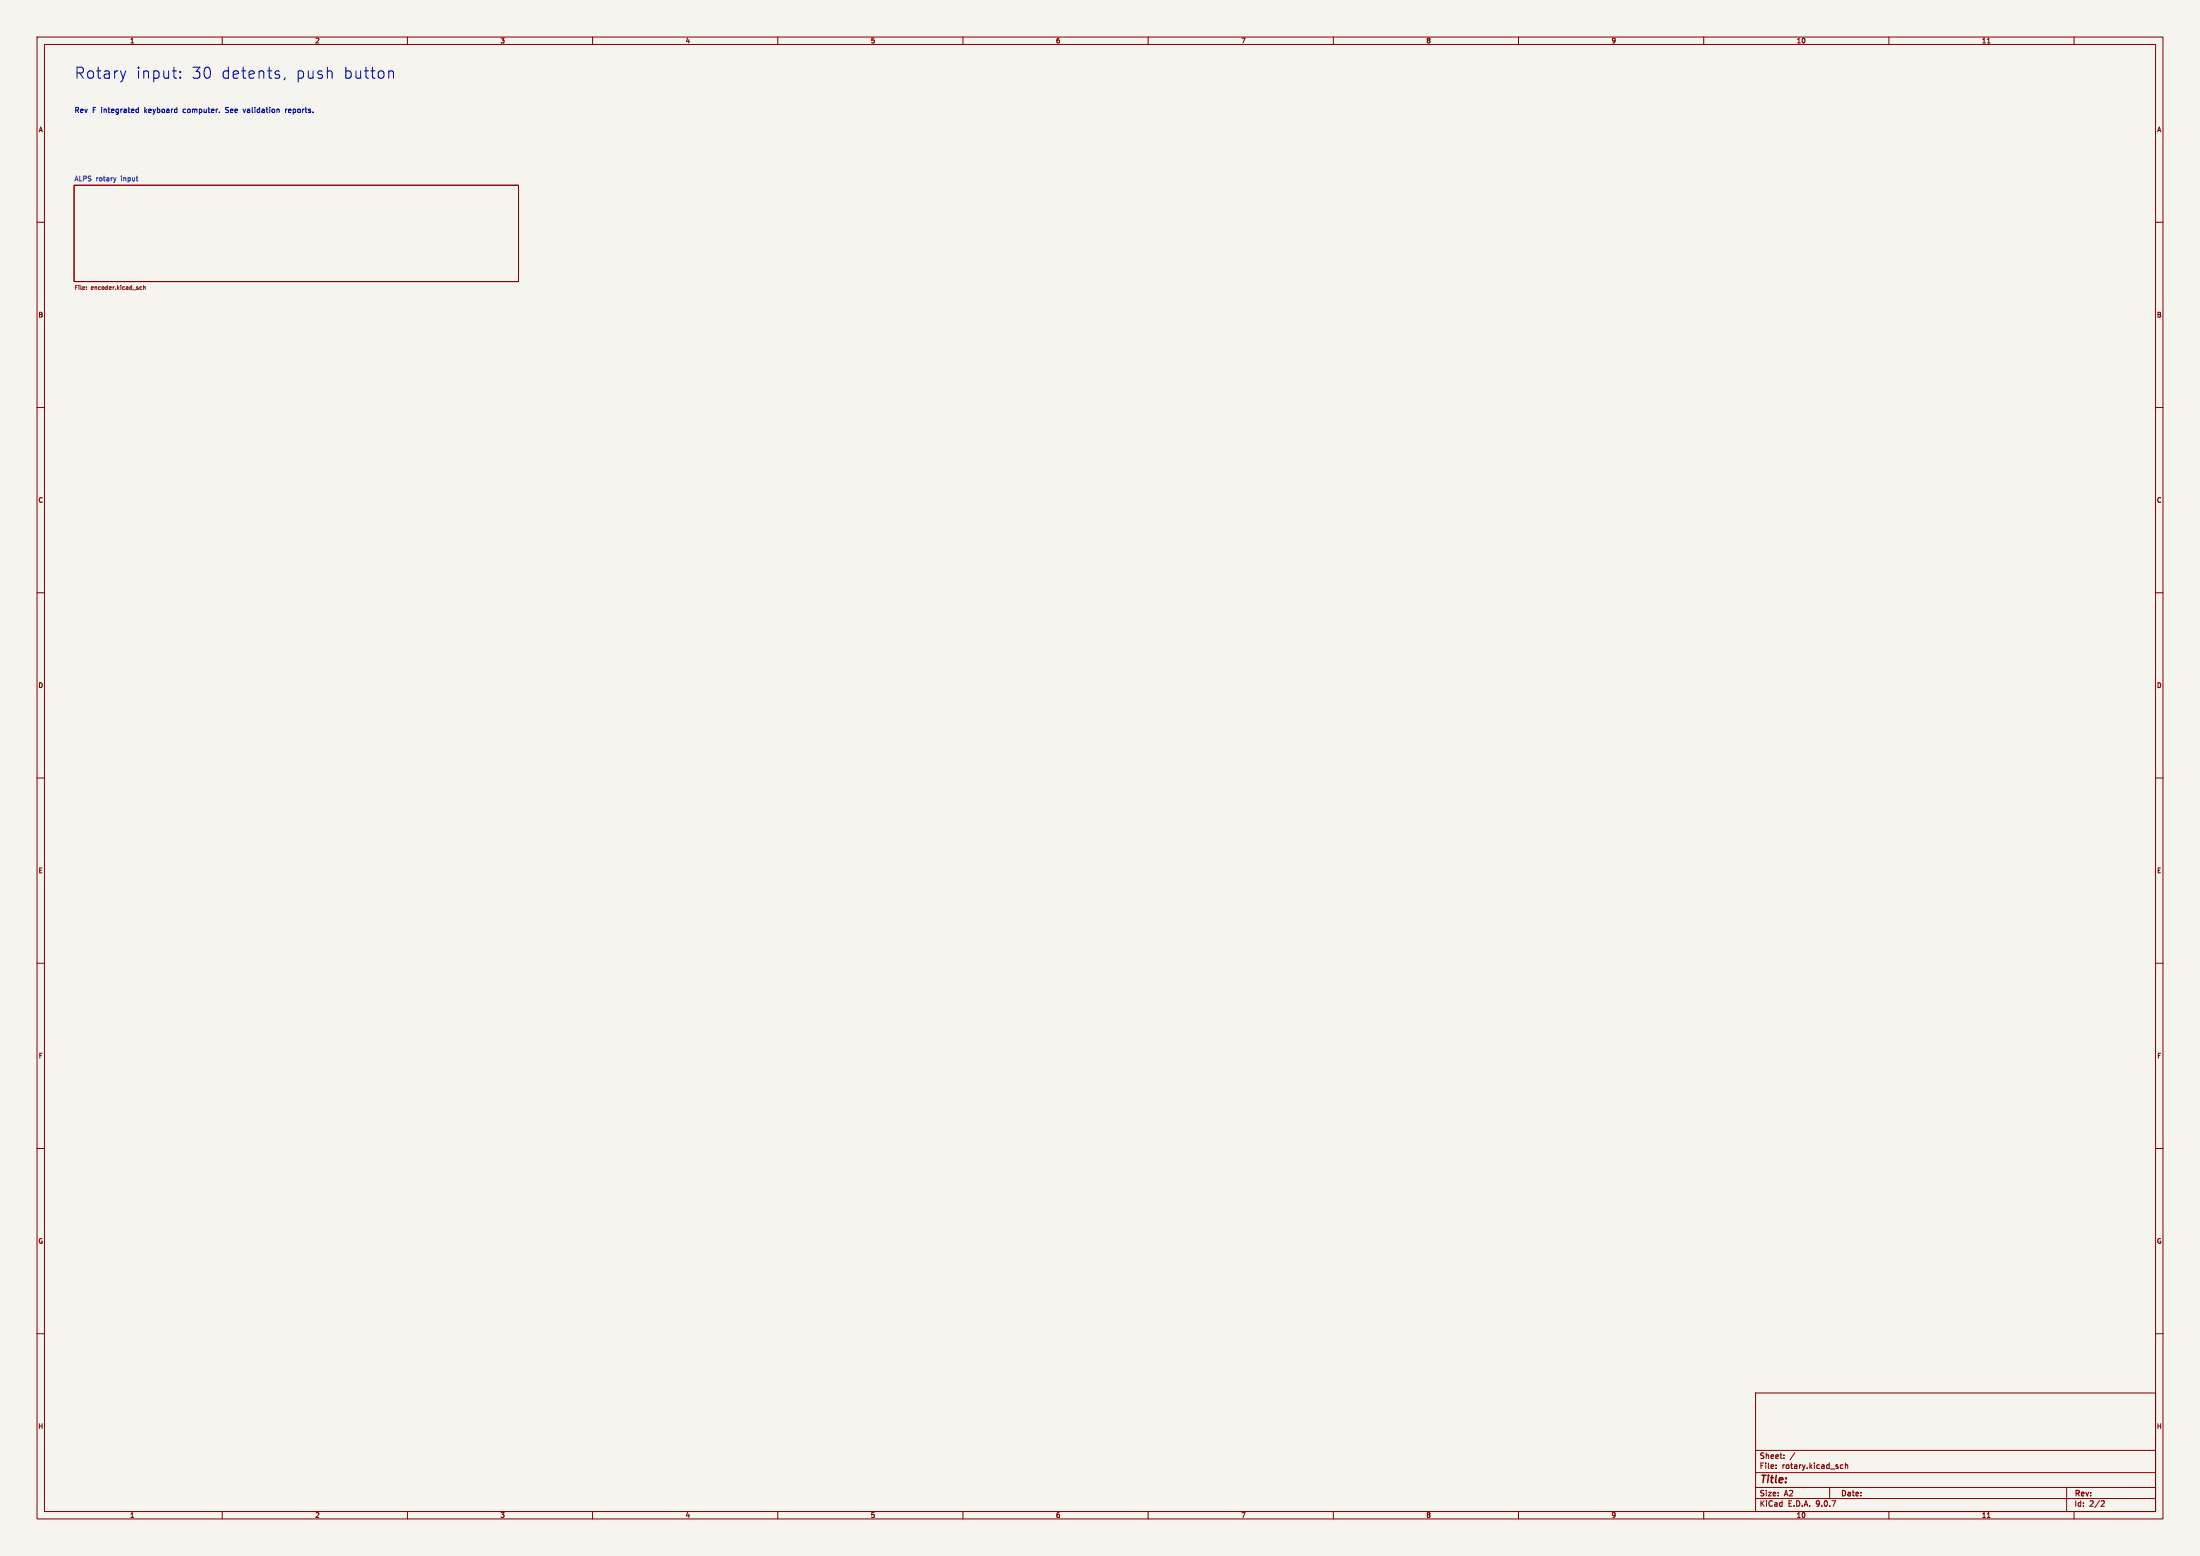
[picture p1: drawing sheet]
<svg xmlns="http://www.w3.org/2000/svg" width="594mm" height="420mm" viewBox="0 0 594 420" stroke-linecap="round" stroke-linejoin="round" font-family="sans-serif">
<path d="M0 0h594v420h-594z" fill="#f5f4ef" stroke="#f5f4ef" stroke-width=".27"/>
<g fill="none" stroke="#840000" stroke-width=".27">
<path d="M10 10h574v400h-574zM12 12h570v396h-570zM60 10v2M110 10v2M160 10v2M210 10v2M260 10v2M310 10v2M360 10v2M410 10v2M460 10v2M510 10v2"/>
<path d="M536.6 11.6h.7M560 10v2M20 50h120v26h-120zM10 60h2M582 60h2M10 110h2M582 110h2M10 160h2M582 160h2M10 210h2M582 210h2M10 260h2"/>
<path d="M582 260h2M10 310h2M582 310h2M10 360h2M474 376h108v32h-108zM582 360h2M474 397.5h108M474 391.5h108M479.5 396.2v.2M479.5 395.4v.2M481.7 393.5v.2M481.7 392.7v.2"/>
<path d="M484.6 392.1l-1.3 1.9M496.9 396.1l.3 .3 .4-.1M497.6 395.4h-.4l-.3 .3M498.2 395.5l.6-.1 .1 1M498.2 394.9v1.5M60 408v2M110 408v2M160 408v2M210 408v2M260 408v2M310 408v2M360 408v2"/>
<path d="M410 408v2M460 408v2M474 404.5h108M474 401.5h108M494 401.5v3M510 408v2M536.6 409.6h.7M558 401.5v6.5M560 408v2M567.5 405.1h.5l.2 .4-1 1.1h1"/>
</g>
<path d="M31.3 48l-.3 .8" fill="none" stroke="#006464" stroke-width=".27"/>
<path d="M23.3 78v.1M23.3 77.5v.1M37.8 77.9l.2 .2h.3M38.3 77.5l-.3-.1-.2 .2M38.7 77.5h.5v.6M38.7 77v1.1" fill="none" stroke="#725600" stroke-width=".27"/>
<g fill="none" stroke="#0000c2" stroke-width=".27">
<path d="M34 19.1l-.8 2M48.7 19.3v.3M48.7 19.3l.1 .1-.1 .2M48.7 19.3l-.2 .1 .2 .2M75.1 19.1l.3 .2M89.2 19.1l.5 .5v1.5M105 19.1v2M105 19.4a.75 .75 0 0 1 1.2 .2v1.5M37.4 29v1.4M37.4 29.5h-.4l-.3 .2 .1 .6h.6M48.7 20.8l.1 .2-.1 .1M48.7 20.8l-.2 .2 .2 .1"/>
<path d="M48.7 20.8v.3M59.2 30.3v.1M65.6 29.5l.4 .9M75.1 20.1l.4 .5-.1 .4-.3 .1M75.2 29.5l.2 .2v.7M77 21l-.3 .6M77.1 29.5v.9M77.5 29.5l-.4 .2"/>
</g>
<g font-size="4.2" fill="#0000c2">
<text x="20" y="21.5">Rotary</text>
<text x="36.4" y="21.5">input:</text>
<text x="51.3" y="21.5">30</text>
<text x="59.1" y="21.5">detents,</text>
<text x="79.1" y="21.5">push</text>
<text x="91.9" y="21.5">button</text>
</g>
<text font-size="2.8" fill="#840000" x="475" y="400.9">Title:</text>
<g font-size="2.1" fill="#840000">
<text x="475" y="394">Sheet:</text>
<text x="475" y="396.7">File:</text>
<text x="481.1" y="396.7">rotary.kicad_sch</text>
<text x="475" y="406.9">KiCad</text>
<text x="475" y="404.1">Size:</text>
<text x="481.7" y="404.1">A2</text>
<text x="482.7" y="406.9">E.D.A.</text>
<text x="490.3" y="406.9">9.0.7</text>
<text x="497" y="404.1">Date:</text>
<text x="560" y="404.3">Rev:</text>
<text x="560" y="406.9">Id:</text>
<text x="564.1" y="406.9">2/2</text>
</g>
<g font-size="1.9" fill="#0000c2">
<text x="20" y="30.7">Rev</text>
<text x="24.9" y="30.7">F integrated</text>
<text x="39.2" y="30.7">keyboard</text>
<text x="49.8" y="30.7">computer.</text>
<text x="61.4" y="30.7">See</text>
<text x="66.4" y="30.7">validation</text>
<text x="77.9" y="30.7">reports.</text>
</g>
<g font-size="1.8" fill="#840000">
<text x="35" y="11.9">1</text>
<text x="85" y="11.9">2</text>
<text x="135" y="11.9">3</text>
<text x="185" y="11.9">4</text>
<text x="235" y="11.9">5</text>
<text x="285" y="11.9">6</text>
<text x="335" y="11.9">7</text>
<text x="385" y="11.9">8</text>
<text x="435" y="11.9">9</text>
<text x="485" y="11.9">10</text>
<text x="535" y="11.9">11</text>
<text x="10.3" y="35.9">A</text>
<text x="582.3" y="35.9">A</text>
<text x="10.3" y="85.9">B</text>
<text x="582.3" y="85.9">B</text>
<text x="10.3" y="135.9">C</text>
<text x="582.3" y="135.9">C</text>
<text x="10.3" y="185.9">D</text>
<text x="582.3" y="185.9">D</text>
<text x="10.3" y="235.9">E</text>
<text x="582.3" y="235.9">E</text>
<text x="10.3" y="285.9">F</text>
<text x="582.3" y="285.9">F</text>
<text x="10.3" y="335.9">G</text>
<text x="582.3" y="335.9">G</text>
<text x="10.2" y="385.9">H</text>
<text x="582.2" y="385.9">H</text>
<text x="35" y="409.9">1</text>
<text x="85" y="409.9">2</text>
<text x="135" y="409.9">3</text>
<text x="185" y="409.9">4</text>
<text x="235" y="409.9">5</text>
<text x="285" y="409.9">6</text>
<text x="335" y="409.9">7</text>
<text x="385" y="409.9">8</text>
<text x="435" y="409.9">9</text>
<text x="485" y="409.9">10</text>
<text x="535" y="409.9">11</text>
</g>
<g font-size="1.8" fill="#006464">
<text x="20" y="49">ALPS rotary</text>
<text x="32.8" y="49">input</text>
</g>
<g font-size="1.5" fill="#725600">
<text x="20" y="78.6">File:</text>
<text x="24.6" y="78.6">encoder.kicad_sch</text>
</g>
</svg>
